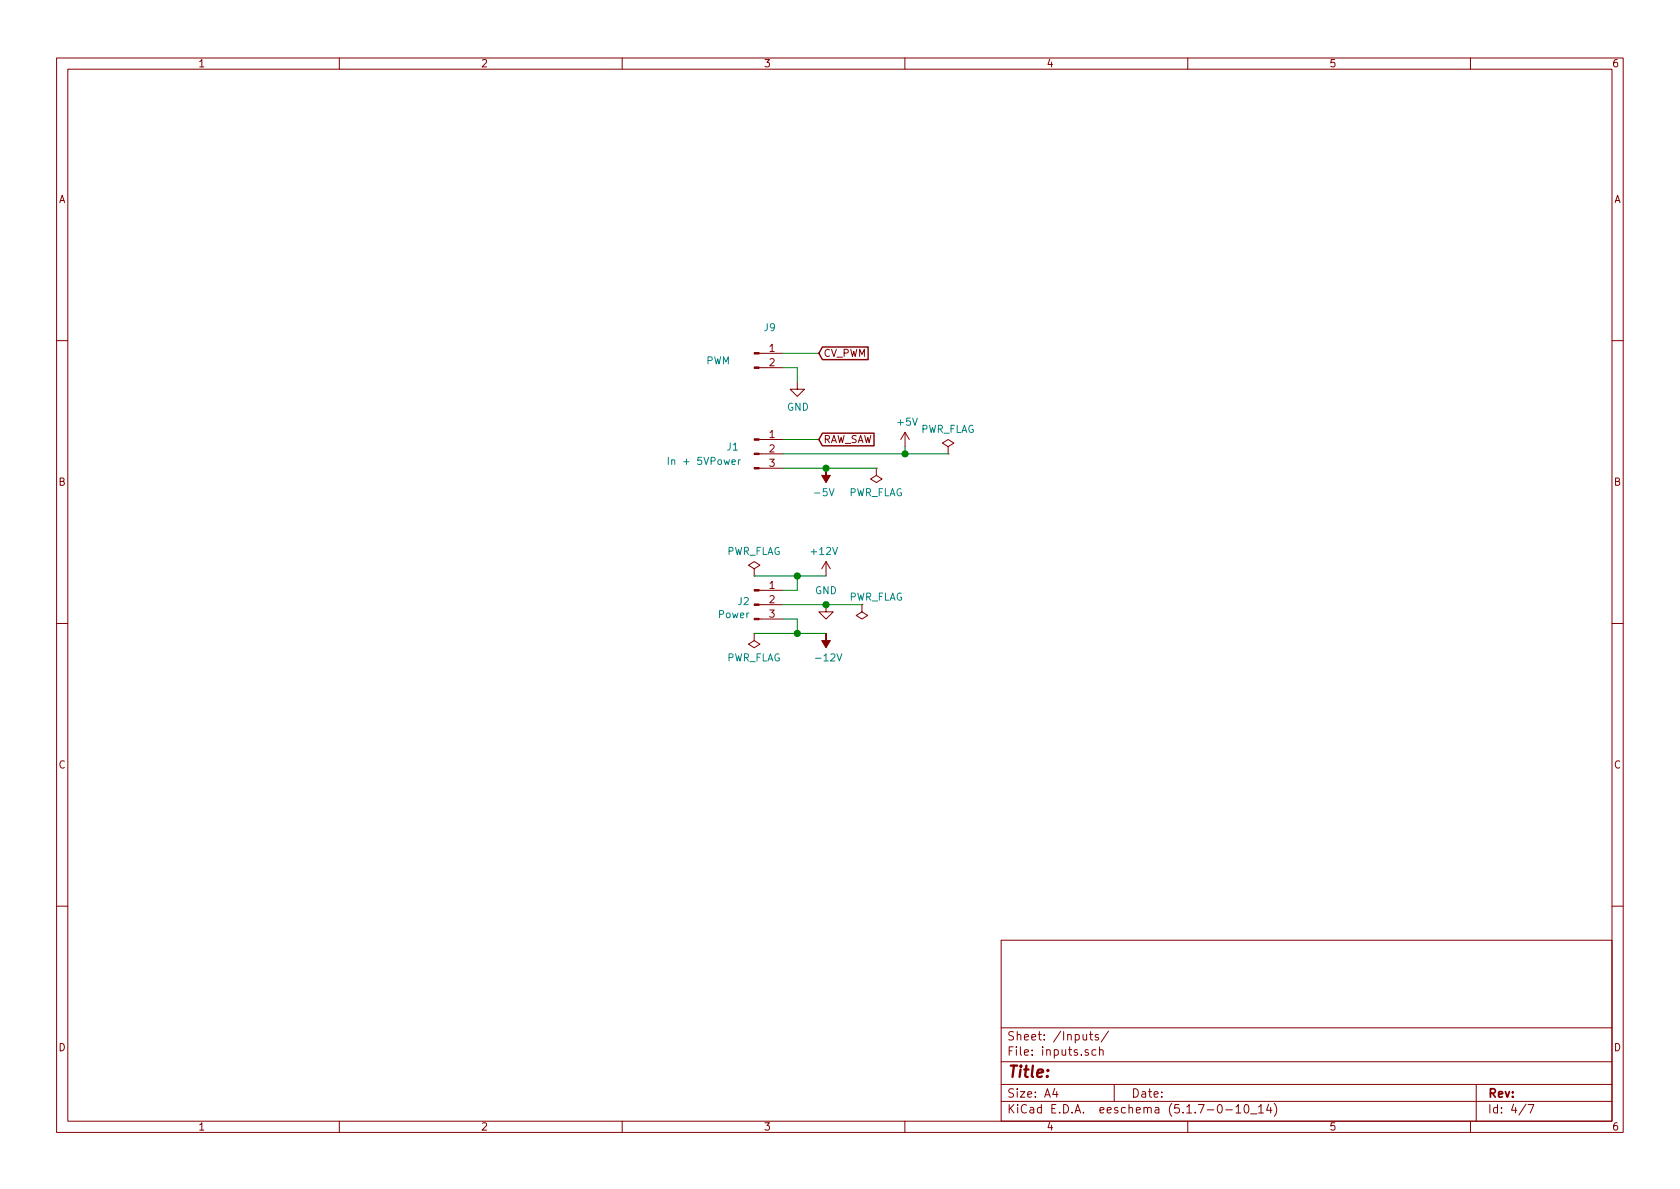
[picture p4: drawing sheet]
EESchema Schematic File Version 4
EELAYER 30 0
EELAYER END
$Descr A4 11693 8268
encoding utf-8
Sheet 4 7
Title ""
Date ""
Rev ""
Comp ""
Comment1 ""
Comment2 ""
Comment3 ""
Comment4 ""
$EndDescr
$Comp
L power:+12V #PWR?
U 1 1
P 5750 4000
AR Path="/616C6EE6" Ref="#PWR?"  Part="1" 
AR Path="/616C24EA/616C6EE6" Ref="#PWR05"  Part="1" 
F 0 "#PWR05" H 5750 3850 50  0001 C CNN
F 1 "+12V" H 5765 4173 50  0000 C CNN
F 2 "" H 5750 4000 50  0001 C CNN
F 3 "" H 5750 4000 50  0001 C CNN
	1    5750 4000
	-1   0    0    -1  
$EndComp
$Comp
L power:GND #PWR?
U 1 1
P 5750 4200
AR Path="/616C6EEC" Ref="#PWR?"  Part="1" 
AR Path="/616C24EA/616C6EEC" Ref="#PWR09"  Part="1" 
F 0 "#PWR09" H 5750 3950 50  0001 C CNN
F 1 "GND" H 5750 4300 50  0000 C CNN
F 2 "" H 5750 4200 50  0001 C CNN
F 3 "" H 5750 4200 50  0001 C CNN
	1    5750 4200
	-1   0    0    -1  
$EndComp
$Comp
L Connector:Conn_01x03_Male J?
U 1 1
P 5250 4200
AR Path="/616C6EF2" Ref="J?"  Part="1" 
AR Path="/616C24EA/616C6EF2" Ref="J2"  Part="1" 
F 0 "J2" H 5222 4224 50  0000 R CNN
F 1 "Power" H 5222 4133 50  0000 R CNN
F 2 "Zimo_Manual_PCB:NSL25_01x03_Vertical" H 5250 4200 50  0001 C CNN
F 3 "~" H 5250 4200 50  0001 C CNN
	1    5250 4200
	1    0    0    -1  
$EndComp
Wire Wire Line
	5450 4200 5750 4200
$Comp
L power:-12V #PWR?
U 1 1
P 5750 4400
AR Path="/616C6EF9" Ref="#PWR?"  Part="1" 
AR Path="/616C24EA/616C6EF9" Ref="#PWR010"  Part="1" 
F 0 "#PWR010" H 5750 4500 50  0001 C CNN
F 1 "-12V" H 5765 4573 50  0000 C CNN
F 2 "" H 5750 4400 50  0001 C CNN
F 3 "" H 5750 4400 50  0001 C CNN
	1    5750 4400
	1    0    0    1   
$EndComp
Wire Wire Line
	5750 4400 5550 4400
Wire Wire Line
	5550 4400 5550 4300
Wire Wire Line
	5550 4300 5450 4300
$Comp
L power:PWR_FLAG #FLG?
U 1 1
P 5250 4000
AR Path="/616C6F02" Ref="#FLG?"  Part="1" 
AR Path="/616C24EA/616C6F02" Ref="#FLG01"  Part="1" 
F 0 "#FLG01" H 5250 4075 50  0001 C CNN
F 1 "PWR_FLAG" H 5250 4173 50  0000 C CNN
F 2 "" H 5250 4000 50  0001 C CNN
F 3 "~" H 5250 4000 50  0001 C CNN
	1    5250 4000
	-1   0    0    -1  
$EndComp
$Comp
L power:PWR_FLAG #FLG?
U 1 1
P 6000 4200
AR Path="/616C6F08" Ref="#FLG?"  Part="1" 
AR Path="/616C24EA/616C6F08" Ref="#FLG03"  Part="1" 
F 0 "#FLG03" H 6000 4275 50  0001 C CNN
F 1 "PWR_FLAG" H 6100 4150 50  0000 C CNN
F 2 "" H 6000 4200 50  0001 C CNN
F 3 "~" H 6000 4200 50  0001 C CNN
	1    6000 4200
	1    0    0    1   
$EndComp
Wire Wire Line
	6000 4200 5750 4200
Connection ~ 5750 4200
$Comp
L Connector:Conn_01x03_Male J?
U 1 1
P 5250 3150
AR Path="/616C6F10" Ref="J?"  Part="1" 
AR Path="/616C24EA/616C6F10" Ref="J1"  Part="1" 
F 0 "J1" H 5100 3200 50  0000 C CNN
F 1 "In + 5VPower" H 4900 3100 50  0000 C CNN
F 2 "Zimo_Manual_PCB:NSL25_01x03_Vertical" H 5250 3150 50  0001 C CNN
F 3 "~" H 5250 3150 50  0001 C CNN
	1    5250 3150
	1    0    0    -1  
$EndComp
Text GLabel 5700 3050 2    50   Input ~ 0
RAW_SAW
Wire Wire Line
	5700 3050 5450 3050
$Comp
L power:+5V #PWR?
U 1 1
P 6300 3100
AR Path="/616C6F18" Ref="#PWR?"  Part="1" 
AR Path="/616C24EA/616C6F18" Ref="#PWR011"  Part="1" 
F 0 "#PWR011" H 6300 2950 50  0001 C CNN
F 1 "+5V" H 6315 3273 50  0000 C CNN
F 2 "" H 6300 3100 50  0001 C CNN
F 3 "" H 6300 3100 50  0001 C CNN
	1    6300 3100
	1    0    0    -1  
$EndComp
Wire Wire Line
	6300 3100 6300 3150
Wire Wire Line
	6300 3150 5450 3150
$Comp
L power:PWR_FLAG #FLG?
U 1 1
P 6600 3150
AR Path="/616C6F20" Ref="#FLG?"  Part="1" 
AR Path="/616C24EA/616C6F20" Ref="#FLG05"  Part="1" 
F 0 "#FLG05" H 6600 3225 50  0001 C CNN
F 1 "PWR_FLAG" H 6600 3323 50  0000 C CNN
F 2 "" H 6600 3150 50  0001 C CNN
F 3 "~" H 6600 3150 50  0001 C CNN
	1    6600 3150
	-1   0    0    -1  
$EndComp
Wire Wire Line
	6600 3150 6300 3150
Connection ~ 6300 3150
$Comp
L power:-5V #PWR?
U 1 1
P 5750 3250
AR Path="/616C6F28" Ref="#PWR?"  Part="1" 
AR Path="/616C24EA/616C6F28" Ref="#PWR04"  Part="1" 
F 0 "#PWR04" H 5750 3350 50  0001 C CNN
F 1 "-5V" H 5765 3423 50  0000 C CNN
F 2 "" H 5750 3250 50  0001 C CNN
F 3 "" H 5750 3250 50  0001 C CNN
	1    5750 3250
	-1   0    0    1   
$EndComp
Wire Wire Line
	5750 3250 5450 3250
$Comp
L power:PWR_FLAG #FLG?
U 1 1
P 6100 3250
AR Path="/616C6F2F" Ref="#FLG?"  Part="1" 
AR Path="/616C24EA/616C6F2F" Ref="#FLG04"  Part="1" 
F 0 "#FLG04" H 6100 3325 50  0001 C CNN
F 1 "PWR_FLAG" H 6100 3423 50  0000 C CNN
F 2 "" H 6100 3250 50  0001 C CNN
F 3 "~" H 6100 3250 50  0001 C CNN
	1    6100 3250
	-1   0    0    1   
$EndComp
Wire Wire Line
	6100 3250 5750 3250
Connection ~ 5750 3250
Wire Wire Line
	5250 4000 5550 4000
Wire Wire Line
	5550 4000 5550 4100
Wire Wire Line
	5550 4100 5450 4100
$Comp
L power:PWR_FLAG #FLG?
U 1 1
P 5250 4400
AR Path="/616C6F3A" Ref="#FLG?"  Part="1" 
AR Path="/616C24EA/616C6F3A" Ref="#FLG02"  Part="1" 
F 0 "#FLG02" H 5250 4475 50  0001 C CNN
F 1 "PWR_FLAG" H 5250 4573 50  0000 C CNN
F 2 "" H 5250 4400 50  0001 C CNN
F 3 "~" H 5250 4400 50  0001 C CNN
	1    5250 4400
	-1   0    0    1   
$EndComp
Wire Wire Line
	5550 4400 5250 4400
Connection ~ 5550 4400
Wire Wire Line
	5750 4000 5550 4000
Connection ~ 5550 4000
$EndSCHEMATC
